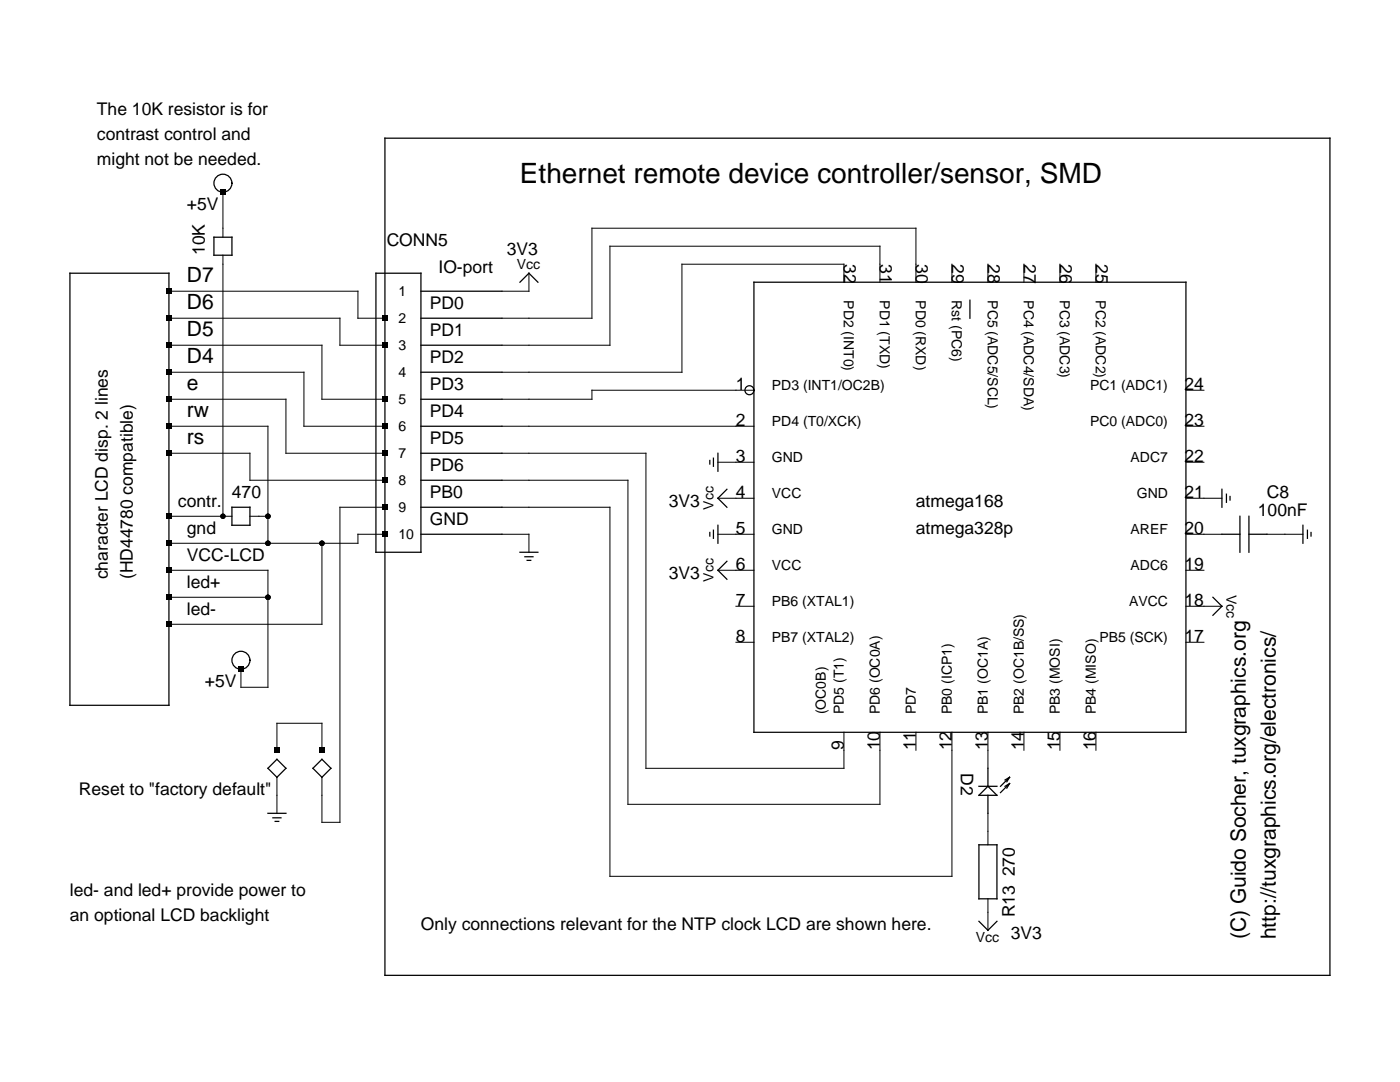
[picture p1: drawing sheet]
<svg xmlns="http://www.w3.org/2000/svg" width="279mm" height="216mm" viewBox="0 0 279 216" stroke-linecap="round" stroke-linejoin="round" font-family="sans-serif">
<g fill="none" stroke="#000" stroke-width=".2">
<path d="M44.5 38.4v8.9M33.7 58.1h37.7v5.4h5.4M44.5 50.9v52.1M105.6 54.5v3.6h-5.4M168.4 56.3v-3.6h-32.3v21.6h-35.9M175.6 56.3v-7.2h-53.9v19.8h-21.5M182.8 56.3v-10.8h-64.7v18h-17.9M190 52.7v3.6M197.2 52.7v3.6M204.3 52.7v3.6M211.5 52.7v3.6M218.7 52.7v3.6"/>
<path d="M33.7 74.3h27v10.8h16.1M33.7 68.9h30.5v10.8h12.6M33.7 63.5h34.1v5.4h9M33.7 79.7h23.4v10.7h19.7M150.5 77.9h-32.4v1.8h-17.9M236.7 77.9h3.6M33.7 85.1h19.8v23.3M33.7 90.4h16.2v5.4h26.9M100.2 85.1h50.3M100.2 90.4h28.7v62.9h39.5v-7.2M100.2 95.8h25.1v64.7h50.3v-14.4M143.3 99.4h7.2"/>
<path d="M143.3 92.2h7.2M236.7 99.4h7.2M236.7 85.1h3.6M236.7 92.2h3.6M33.7 113.8h19.8v23.3h-5.4v-3.6M33.7 103h12.6M33.7 119.2h19.8M49.9 103h3.6M64.2 108.4v16.2h-30.5M76.8 106.6h-5.4v1.8h-37.7M76.8 101.2h-9v62.9h-3.6v-9M100.2 106.6h5.4v3.6"/>
<path d="M100.2 101.2h21.5v73.7h68.3v-28.8M143.3 106.6h7.2M143.3 113.8h7.2M236.7 106.6h7.2M236.7 113.8h3.6M252.8 106.6h7.2M146.9 121h3.6M146.9 128.2h3.6M236.7 121h7.2M236.7 128.2h3.6M55.3 149.7v-5.4h8.9v5.4M55.3 155.1v7.2"/>
<path d="M182.8 146.1v3.6M197.2 146.1v7.2M204.3 146.1v3.6M211.5 146.1v3.6M218.7 146.1v3.6M197.2 162.3v6.3M197.2 179.3v6.3"/>
</g>
<g fill="none" stroke="#000" stroke-width=".25">
<path d="M76.8 27.6h188.6v167h-188.6zM14 54.5h19.7v86.2h-19.7zM42.7 47.3h3.6v3.6h-3.6zM75 54.5h9v55.7h-9zM84 58.1h16.2M103.8 56.3l1.8-1.8 1.8 1.8M150.5 56.3h86.2v89.8h-86.2zM193.6 59.9v3.6M84 63.5h16.2M84 68.9h16.2M84 74.3h16.2M84 79.7h16.2"/>
<path d="M84 85.1h16.2M84 90.4h16.2M84 95.8h16.2M141.7 91.9v.7M142.4 91.4v1.6M143.3 90.4v3.6M145.1 97.6l-1.8 1.8 1.8 1.8M243.9 97.6v3.6M244.8 98.6v1.6M245.5 99.1v.7M46.3 101.2h3.6v3.6h-3.6zM84 106.6h16.2"/>
<path d="M84 101.2h16.2M103.8 110.2h3.6M104.8 111.1h1.6M105.2 111.8h.7M141.7 106.2v.8M142.4 105.8v1.6M143.3 104.8v3.6M145.1 112l-1.8 1.8 1.8 1.8M242.1 119.2l1.8 1.8-1.8 1.8M243.9 106.6h3.6M247.5 103v7.2M249.3 103v7.2"/>
<path d="M249.3 106.6h3.5M260 104.8v3.6M260.9 105.8v1.6M261.6 106.2v.8M55.3 151.5l1.8 1.8-1.8 1.8-1.8-1.8zM64.2 151.5l1.8 1.8-1.8 1.8-1.7-1.8zM195.4 156.9h3.6M197.2 156.9l1.8 1.8h-3.6zM197.2 153.3v3.6M197.2 158.7v3.6M201.5 156.4l-1.8 1.8M201.5 156.4l-.6 .9"/>
<path d="M201.5 156.4l-.9 .5M201.5 155.1l-1.8 1.8M201.5 155.1l-.6 .9M201.5 155.1l-.9 .5M53.5 162.3h3.6M54.5 163.2h1.6M54.9 163.9h.7M195.4 168.6h3.6v10.7h-3.6zM195.4 183.8l1.8 1.8 1.8-1.8"/>
<circle cx="44.5" cy="36.6" r="1.8"/>
<circle cx="149.6" cy="77.9" r=".9"/>
<circle cx="48.1" cy="131.8" r="1.8"/>
</g>
<g fill="#000">
<path d="M44 37.8h1v1.1h-1zM33.2 57.6h1.1v1h-1.1zM33.2 63h1.1v1h-1.1zM33.2 68.3h1.1v1.1h-1.1zM33.2 73.7h1.1v1.1h-1.1zM33.2 79.1h1.1v1.1h-1.1zM76.3 63h1.1v1h-1.1zM76.3 68.3h1.1v1.1h-1.1zM76.3 79.1h1.1v1.1h-1.1zM33.2 89.9h1.1v1.1h-1.1zM33.2 84.5h1.1v1.1h-1.1zM76.3 84.5h1.1v1.1h-1.1z"/>
<path d="M76.3 89.9h1.1v1.1h-1.1zM76.3 95.3h1.1v1.1h-1.1zM33.2 102.5h1.1v1.1h-1.1zM33.2 107.9h1.1v1h-1.1zM33.2 113.3h1.1v1h-1.1zM33.2 118.6h1.1v1.1h-1.1zM76.3 106.1h1.1v1h-1.1zM76.3 100.7h1.1v1.1h-1.1zM33.2 124h1.1v1.1h-1.1zM47.5 133h1.1v1.1h-1.1zM54.7 149.2h1.1v1.1h-1.1zM63.7 149.2h1.1v1.1h-1.1z"/>
<circle cx="44.5" cy="103" r=".54"/>
<circle cx="53.5" cy="103" r=".54"/>
<circle cx="53.5" cy="119.2" r=".54"/>
<circle cx="53.5" cy="108.4" r=".54"/>
<circle cx="64.2" cy="108.4" r=".54"/>
</g>
<text font-size="5.6" x="103.8" y="36.6">Ethernet remote device controller/sensor, SMD</text>
<g font-size="4.2">
<text x="37.3" y="56.3">D7</text>
<text x="37.3" y="61.7">D6</text>
<text x="37.3" y="67.1">D5</text>
<text x="37.3" y="72.5">D4</text>
<text x="37.3" y="77.9">e</text>
<text x="37.3" y="83.3">rw</text>
<text x="37.3" y="88.6">rs</text>
<text x="248.6" y="187.4" transform="rotate(-90 248.6 187.4)">(C) Guido Socher, tuxgraphics.org</text>
<text x="254.6" y="187.4" transform="rotate(-90 254.6 187.4)">http://tuxgraphics.org/electronics/</text>
</g>
<g font-size="3.5">
<text x="19.3" y="22.9">The 10K resistor is for</text>
<text x="19.3" y="27.9">contrast control and</text>
<text x="19.3" y="32.9">might not be needed.</text>
<text x="37.3" y="41.9">+5V</text>
<text x="40.9" y="50.9" transform="rotate(-90 40.9 50.9)">10K</text>
<text x="77.2" y="49.1">CONN5</text>
<text x="101.1" y="50.9">3V3</text>
<text x="168.4" y="52.7" transform="rotate(90 168.4 52.7)">32</text>
<text x="175.6" y="52.7" transform="rotate(90 175.6 52.7)">31</text>
<text x="182.8" y="52.7" transform="rotate(90 182.8 52.7)">30</text>
<text x="190" y="52.7" transform="rotate(90 190 52.7)">29</text>
<text x="197.2" y="52.7" transform="rotate(90 197.2 52.7)">28</text>
<text x="204.3" y="52.7" transform="rotate(90 204.3 52.7)">27</text>
<text x="211.5" y="52.7" transform="rotate(90 211.5 52.7)">26</text>
<text x="218.7" y="52.7" transform="rotate(90 218.7 52.7)">25</text>
<text x="87.5" y="54.5">IO-port</text>
<text x="85.8" y="61.7">PD0</text>
<text x="85.8" y="67.1">PD1</text>
<text x="85.8" y="72.5">PD2</text>
<text x="85.8" y="77.9">PD3</text>
<text x="146.9" y="77.9">1</text>
<text x="236.4" y="77.9">24</text>
<text x="85.8" y="83.3">PD4</text>
<text x="85.8" y="88.6">PD5</text>
<text x="146.9" y="85.1">2</text>
<text x="236.4" y="85.1">23</text>
<text x="85.8" y="94">PD6</text>
<text x="146.9" y="92.2">3</text>
<text x="236.4" y="92.2">22</text>
<text x="35.5" y="101.2">contr.</text>
<text x="46.3" y="99.4">470</text>
<text x="85.8" y="99.4">PB0</text>
<text x="133.5" y="101.2">3V3</text>
<text x="146.9" y="99.4">4</text>
<text x="182.8" y="101.2">atmega168</text>
<text x="236.4" y="99.4">21</text>
<text x="252.8" y="99.4">C8</text>
<text x="37.3" y="106.6">gnd</text>
<text x="85.8" y="104.8">GND</text>
<text x="146.9" y="106.6">5</text>
<text x="182.8" y="106.6">atmega328p</text>
<text x="236.4" y="106.6">20</text>
<text x="251" y="103">100nF</text>
<text x="37.3" y="112">VCC-LCD</text>
<text x="146.9" y="113.8">6</text>
<text x="236.4" y="113.8">19</text>
<text x="21.5" y="115.6" transform="rotate(-90 21.5 115.6)">character LCD disp. 2 lines</text>
<text x="26.5" y="115.6" transform="rotate(-90 26.5 115.6)">(HD44780 compatible)</text>
<text x="37.3" y="117.4">led+</text>
<text x="133.5" y="115.6">3V3</text>
<text x="37.3" y="122.8">led-</text>
<text x="146.9" y="121">7</text>
<text x="236.4" y="121">18</text>
<text x="146.9" y="128.2">8</text>
<text x="236.4" y="128.2">17</text>
<text x="40.9" y="137.1">+5V</text>
<text x="168.4" y="149.7" transform="rotate(-90 168.4 149.7)">9</text>
<text x="175.6" y="149.7" transform="rotate(-90 175.6 149.7)">10</text>
<text x="182.8" y="149.7" transform="rotate(-90 182.8 149.7)">11</text>
<text x="190" y="149.7" transform="rotate(-90 190 149.7)">12</text>
<text x="197.2" y="149.7" transform="rotate(-90 197.2 149.7)">13</text>
<text x="204.3" y="149.7" transform="rotate(-90 204.3 149.7)">14</text>
<text x="211.5" y="149.7" transform="rotate(-90 211.5 149.7)">15</text>
<text x="218.7" y="149.7" transform="rotate(-90 218.7 149.7)">16</text>
<text x="191.8" y="154.2" transform="rotate(90 191.8 154.2)">D2</text>
<text x="15.8" y="158.7">Reset to &quot;factory default&quot;</text>
<text x="14" y="178.8">led- and led+ provide power to</text>
<text x="202.6" y="174.9" transform="rotate(-90 202.6 174.9)">270</text>
<text x="14" y="183.8">an optional LCD backlight</text>
<text x="84" y="185.6">Only connections relevant for the NTP clock LCD are shown here.</text>
<text x="202.5" y="183.1" transform="rotate(-90 202.5 183.1)">R13</text>
<text x="201.7" y="187.4">3V3</text>
</g>
<g font-size="2.8">
<text x="103.1" y="53.6">Vcc</text>
<text x="79.5" y="59">1</text>
<text x="168.4" y="59.9" transform="rotate(90 168.4 59.9)">PD2 (INT0)</text>
<text x="175.6" y="59.9" transform="rotate(90 175.6 59.9)">PD1 (TXD)</text>
<text x="182.8" y="59.9" transform="rotate(90 182.8 59.9)">PD0 (RXD)</text>
<text x="190" y="59.9" transform="rotate(90 190 59.9)">Rst (PC6)</text>
<text x="197.2" y="59.9" transform="rotate(90 197.2 59.9)">PC5 (ADC5/SCL)</text>
<text x="204.3" y="59.9" transform="rotate(90 204.3 59.9)">PC4 (ADC4/SDA)</text>
<text x="211.5" y="59.9" transform="rotate(90 211.5 59.9)">PC3 (ADC3)</text>
<text x="218.7" y="59.9" transform="rotate(90 218.7 59.9)">PC2 (ADC2)</text>
<text x="79.5" y="64.4">2</text>
<text x="79.5" y="69.8">3</text>
<text x="79.5" y="75.2">4</text>
<text x="154.1" y="77.9">PD3 (INT1/OC2B)</text>
<text x="217.6" y="77.9">PC1 (ADC1)</text>
<text x="79.5" y="80.6">5</text>
<text x="79.5" y="85.9">6</text>
<text x="154.1" y="85.1">PD4 (T0/XCK)</text>
<text x="217.6" y="85.1">PC0 (ADC0)</text>
<text x="79.5" y="91.3">7</text>
<text x="154.1" y="92.2">GND</text>
<text x="225.6" y="92.2">ADC7</text>
<text x="79.5" y="96.7">8</text>
<text x="142.4" y="101.7" transform="rotate(-90 142.4 101.7)">Vcc</text>
<text x="154.1" y="99.4">VCC</text>
<text x="226.9" y="99.4">GND</text>
<text x="79.5" y="107.5">10</text>
<text x="79.5" y="102.1">9</text>
<text x="154.1" y="106.6">GND</text>
<text x="225.6" y="106.6">AREF</text>
<text x="154.1" y="113.8">VCC</text>
<text x="225.6" y="113.8">ADC6</text>
<text x="142.4" y="116" transform="rotate(-90 142.4 116)">Vcc</text>
<text x="244.8" y="118.7" transform="rotate(90 244.8 118.7)">Vcc</text>
<text x="154.1" y="121">PB6 (XTAL1)</text>
<text x="225.3" y="121">AVCC</text>
<text x="154.1" y="128.2">PB7 (XTAL2)</text>
<text x="219.4" y="128.2">PB5 (SCK)</text>
<text x="164.8" y="142.5" transform="rotate(-90 164.8 142.5)">(OC0B)</text>
<text x="168.4" y="142.5" transform="rotate(-90 168.4 142.5)">PD5 (T1)</text>
<text x="175.6" y="142.5" transform="rotate(-90 175.6 142.5)">PD6 (OC0A)</text>
<text x="182.8" y="142.5" transform="rotate(-90 182.8 142.5)">PD7</text>
<text x="190" y="142.5" transform="rotate(-90 190 142.5)">PB0 (ICP1)</text>
<text x="197.2" y="142.5" transform="rotate(-90 197.2 142.5)">PB1 (OC1A)</text>
<text x="204.3" y="142.5" transform="rotate(-90 204.3 142.5)">PB2 (OC1B/SS)</text>
<text x="211.5" y="142.5" transform="rotate(-90 211.5 142.5)">PB3 (MOSI)</text>
<text x="218.7" y="142.5" transform="rotate(-90 218.7 142.5)">PB4 (MISO)</text>
<text x="194.8" y="188">Vcc</text>
</g>
</svg>
